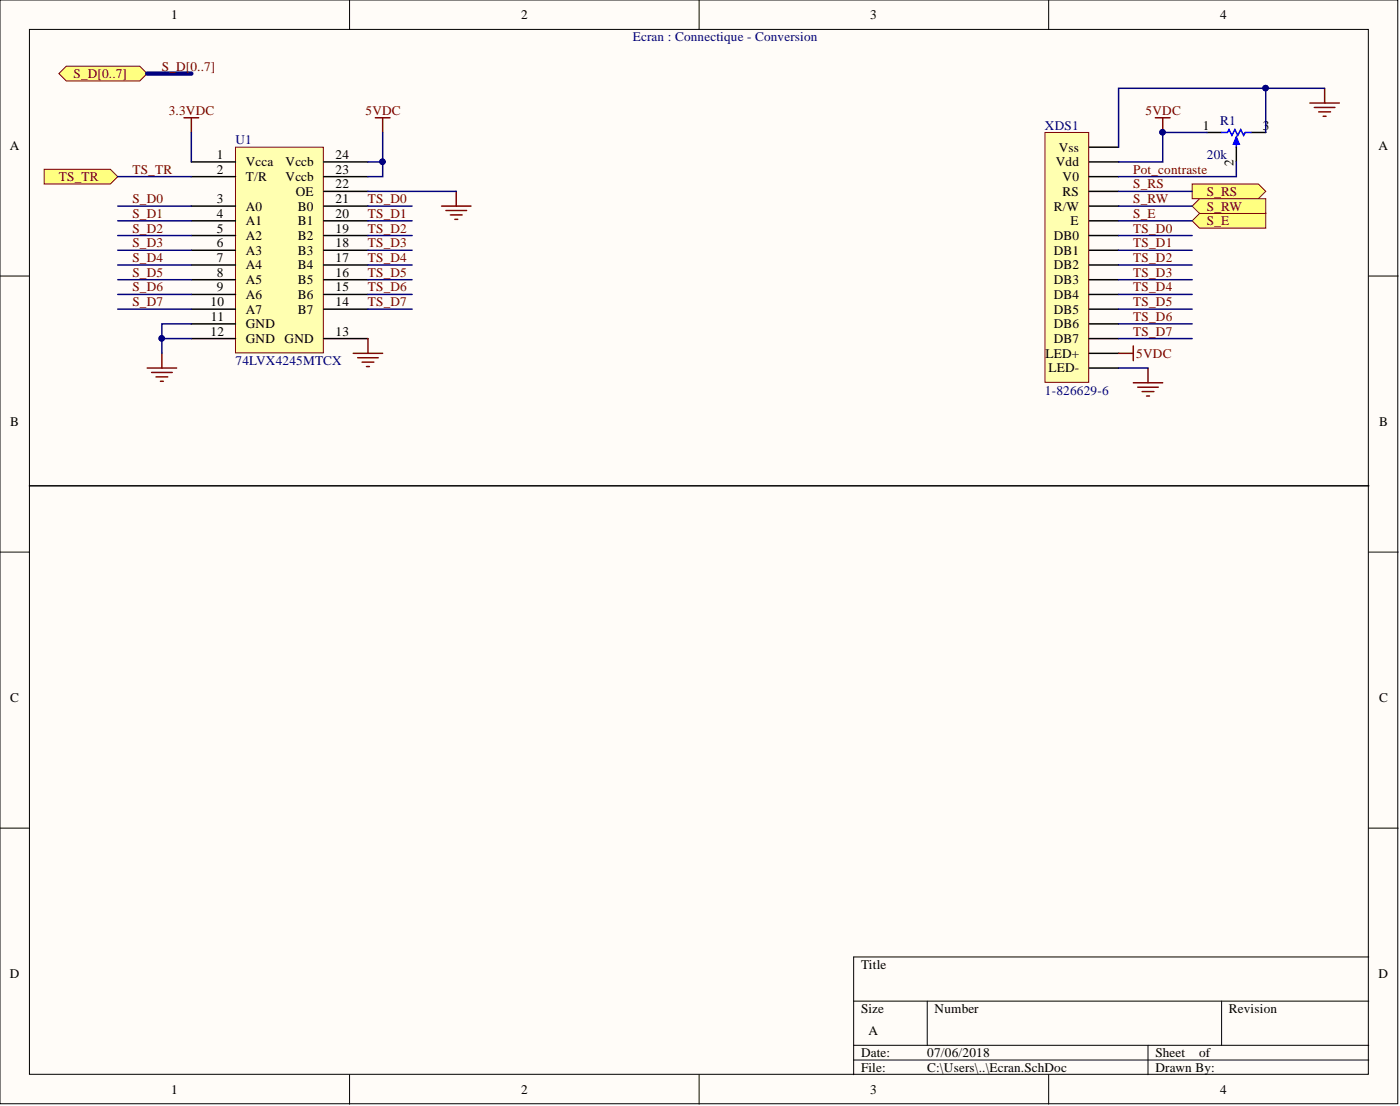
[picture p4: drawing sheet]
<svg xmlns="http://www.w3.org/2000/svg" width="241mm" height="190mm" viewBox="0 0 241 190" stroke-linecap="round" stroke-linejoin="round" font-family="sans-serif">
<g fill="#fffcf8" stroke="#000" stroke-width=".17">
<path d="M0 0h240.9v190.1h-240.9z"/>
<path d="M5.1 5.1h230.7v179.9h-230.7z"/>
</g>
<g fill="none" stroke="#000" stroke-width=".17">
<path d="M60.2 0v5.1M120.5 0v5.1M180.7 0v5.1M0 47.5h5.1M235.9 47.5h5.1M0 95.1h5.1M235.9 95.1h5.1M0 142.6h5.1M235.9 142.6h5.1M147.1 172.4h88.8M159.8 172.4v7.6M210.6 172.4v7.6"/>
<path d="M235.9 164.8h-88.8v20.3M60.2 185.1v5.1M120.5 185.1v5.1M147.1 180h88.8M147.1 182.6h88.8M180.7 185.1v5.1M197.9 180v5.1"/>
</g>
<path d="M180.1 22.8h7.5v43.1h-7.5z" fill="#ffffb0" stroke="#800000" stroke-width=".17"/>
<g fill="none" stroke="#000" stroke-width=".25">
<path d="M187.7 25.4h5.1M187.7 27.9h5.1M187.7 30.4h5.1M187.7 33h5.1M187.7 35.5h5.1M187.7 38h5.1M208 22.8h2.6M215.6 22.8h2.6M187.7 40.6h5.1M187.7 43.1h5.1M187.7 45.6h5.1M187.7 48.2h5.1"/>
<path d="M187.7 50.7h5.1M187.7 53.2h5.1M187.7 55.8h5.1M187.7 58.3h5.1M187.7 60.9h5.1M187.7 63.4h5.1"/>
</g>
<g fill="none" stroke="#800000" stroke-width=".25">
<path d="M225.8 17.7h5M226.5 18.5h3.6M227.3 19.3h2M228.3 15.2v2.5M199.1 20.3h2.6M200.4 20.3v2.5M228.1 20h.5M195.3 59.6v2.5M192.8 60.9h2.5M195.3 65.9h5.1M196.1 66.7h3.5M196.9 67.5h2"/>
<path d="M197.6 68.2h.5M197.9 63.4v2.5"/>
</g>
<circle cx="200.4" cy="22.8" r=".47" fill="#000080" stroke="#000080" stroke-width=".17"/>
<path d="M213.1 24.1v1.3" fill="none" stroke="#00f" stroke-width=".25"/>
<path d="M213.1 23.6l.5 1.2h-1z" fill="#00f"/>
<path d="M210.6 22.8h1l.2-.5 .5 1 .5-1 .5 1 .5-1 .6 1 .2-.5h1M213.1 23.6l.5 1.2h-1z" fill="none" stroke="#00f" stroke-width=".25"/>
<path d="M213.1 25.4v2.5M5.1 83.7h230.8" fill="none" stroke="#000" stroke-width=".25"/>
<path d="M40.6 25.4h15.1v35.4h-15.1z" fill="#ffffb0" stroke="#800000" stroke-width=".17"/>
<g fill="none" stroke="#000" stroke-width=".25">
<path d="M33 27.9h7.6M33 30.4h7.6M33 35.5h7.6M33 38h7.6M55.8 27.9h7.6M55.8 30.4h7.6M55.8 35.5h7.6M55.8 38h7.6M55.8 33h7.6M33 40.6h7.6M33 43.1h7.6M33 45.6h7.6"/>
<path d="M33 48.2h7.6M33 50.7h7.6M33 53.2h7.6M33 55.8h7.6M33 58.3h7.6M55.8 40.6h7.6M55.8 43.1h7.6M55.8 45.6h7.6M55.8 48.2h7.6M55.8 50.7h7.6M55.8 53.2h7.6M55.8 58.3h7.6"/>
</g>
<g fill="none" stroke="#800000" stroke-width=".25">
<path d="M31.7 20.3h2.5M33 20.3v2.5M64.7 20.3h2.5M66 20.3v2.5M76.1 35.5h5.1M76.9 36.3h3.5M77.6 37h2.1M78.4 37.8h.5M78.6 33v2.5M63.4 58.3v2.6M25.4 63.4h5M26.1 64.2h3.6"/>
<path d="M26.9 64.9h2M27.7 65.7h.5M27.9 60.9v2.5M60.9 60.9h5.1M61.6 61.6h3.6M62.4 62.4h2M63.2 63.1h.5"/>
</g>
<g fill="#ffff80" stroke="#800000" stroke-width=".17">
<path d="M10.1 12.7l1.3-1.3h12.7l1.3 1.3-1.3 1.2h-12.7z" fill-rule="evenodd"/>
<path d="M205.5 31.7h11.4l1.3 1.3-1.3 1.2h-11.4z" fill-rule="evenodd"/>
<path d="M205.5 35.5l1.2-1.3h11.5v2.6h-11.5z" fill-rule="evenodd"/>
<path d="M205.5 38l1.2-1.2h11.5v2.5h-11.5z" fill-rule="evenodd"/>
<path d="M7.6 29.2h11.4l1.3 1.2-1.3 1.3h-11.4z" fill-rule="evenodd"/>
</g>
<g fill="none" stroke="#000080" stroke-width=".25">
<path d="M218.2 15.2h10.1M20.3 35.5h12.7M20.3 38h12.7M20.3 30.4h12.7M33 22.8v5.1M63.4 33h15.2M63.4 35.5h7.6M63.4 38h7.6M63.4 27.9h2.6M66 22.8v7.6h-2.6M192.8 33h12.7M192.8 35.5h12.7"/>
<path d="M192.8 38h12.7M208 22.8h-7.6v5.1h-7.6M213.1 27.9v2.5h-20.3M218.2 22.8v-7.6h-25.4v10.2M20.3 40.6h12.7M20.3 43.1h12.7M20.3 45.6h12.7M20.3 48.2h12.7M20.3 50.7h12.7M20.3 53.2h12.7M33 58.3h-5.1v2.6M33 55.8h-5.1v2.5"/>
<path d="M63.4 40.6h7.6M63.4 43.1h7.6M63.4 45.6h7.6M63.4 48.2h7.6M63.4 50.7h7.6M63.4 53.2h7.6M192.8 40.6h12.7M192.8 43.1h12.7M192.8 45.6h12.7M192.8 48.2h12.7M192.8 50.7h12.7M192.8 53.2h12.7"/>
<path d="M192.8 55.8h12.7M192.8 58.3h12.7M192.8 63.4h5.1"/>
</g>
<g fill="#000080" stroke="#000080" stroke-width=".17">
<circle cx="27.9" cy="58.3" r=".47"/>
<circle cx="65.9" cy="27.9" r=".47"/>
<circle cx="218.1" cy="15.2" r=".47"/>
<circle cx="200.4" cy="22.8" r=".47"/>
</g>
<path d="M25.4 12.7h7.6" fill="none" stroke="#000080" stroke-width=".76"/>
<g font-size="2.3">
<text x="29.5" y="3.3">1</text>
<text x="89.8" y="3.3">2</text>
<text x="150" y="3.3">3</text>
<text x="210.3" y="3.3">4</text>
<text x="207.3" y="22.3">1</text>
<text x="217.7" y="22.3">3</text>
<text x="1.7" y="25.8">A</text>
<text x="37.4" y="27.4">1</text>
<text x="37.4" y="29.9">2</text>
<text x="42.4" y="28.7">Vcca</text>
<text x="49.2" y="28.7">Vccb</text>
<text x="57.8" y="29.9">23</text>
<text x="57.8" y="27.4">24</text>
<text x="182" y="28.7">Vdd</text>
<text x="182.5" y="26.1">Vss</text>
<text x="212.6" y="28.6" transform="rotate(-90 212.6 28.6)">2</text>
<text x="237.6" y="25.8">A</text>
<text x="37.4" y="35">3</text>
<text x="42.4" y="31.2">T/R</text>
<text x="49.2" y="31.2">Vccb</text>
<text x="51" y="33.7">OE</text>
<text x="57.8" y="35">21</text>
<text x="57.8" y="32.5">22</text>
<text x="183.2" y="31.2">V0</text>
<text x="183.2" y="33.7">RS</text>
<text x="37.4" y="37.5">4</text>
<text x="37.4" y="40.1">5</text>
<text x="42.4" y="36.3">A0</text>
<text x="42.4" y="38.8">A1</text>
<text x="42.4" y="41.3">A2</text>
<text x="51.3" y="41.3">B2</text>
<text x="51.3" y="38.8">B1</text>
<text x="51.3" y="36.3">B0</text>
<text x="57.8" y="40.1">19</text>
<text x="57.8" y="37.5">20</text>
<text x="181.6" y="36.3">R/W</text>
<text x="181.6" y="41.3">DB0</text>
<text x="184.5" y="38.8">E</text>
<text x="37.4" y="42.6">6</text>
<text x="37.4" y="45.1">7</text>
<text x="37.4" y="47.7">8</text>
<text x="42.4" y="43.9">A3</text>
<text x="42.4" y="46.4">A4</text>
<text x="51.3" y="46.4">B4</text>
<text x="51.3" y="43.9">B3</text>
<text x="57.8" y="47.7">16</text>
<text x="57.8" y="45.1">17</text>
<text x="57.8" y="42.6">18</text>
<text x="181.6" y="43.9">DB1</text>
<text x="181.6" y="46.4">DB2</text>
<text x="36.3" y="52.7">10</text>
<text x="37.4" y="50.2">9</text>
<text x="42.4" y="48.9">A5</text>
<text x="42.4" y="51.5">A6</text>
<text x="51.3" y="51.5">B6</text>
<text x="51.3" y="48.9">B5</text>
<text x="57.8" y="52.7">14</text>
<text x="57.8" y="50.2">15</text>
<text x="181.6" y="48.9">DB3</text>
<text x="181.6" y="51.5">DB4</text>
<text x="36.3" y="57.8">12</text>
<text x="36.4" y="55.3">11</text>
<text x="42.4" y="54">A7</text>
<text x="42.4" y="56.5">GND</text>
<text x="42.4" y="59.1">GND</text>
<text x="49" y="59.1">GND</text>
<text x="51.3" y="54">B7</text>
<text x="57.8" y="57.8">13</text>
<text x="181.6" y="54">DB5</text>
<text x="181.6" y="56.5">DB6</text>
<text x="181.6" y="59.1">DB7</text>
<text x="180.2" y="61.6">LED+</text>
<text x="180.7" y="64.2">LED-</text>
<text x="1.8" y="73.4">B</text>
<text x="237.7" y="73.4">B</text>
<text x="1.8" y="120.9">C</text>
<text x="237.7" y="120.9">C</text>
<text x="148.4" y="166.9">Title</text>
<text x="1.7" y="168.5">D</text>
<text x="237.6" y="168.5">D</text>
<text x="148.4" y="174.5">Size</text>
<text x="149.7" y="178.3">A</text>
<text x="161.1" y="174.5">Number</text>
<text x="211.8" y="174.5">Revision</text>
<text x="148.4" y="182.1">Date:</text>
<text x="148.4" y="184.6">File:</text>
<text x="159.8" y="182.1">07/06/2018</text>
<text x="159.8" y="184.6">C:\Users\..\Ecran.SchDoc</text>
<text x="199.1" y="182.1">Sheet</text>
<text x="199.1" y="184.6">Drawn By:</text>
<text x="206.7" y="182.1">of</text>
<text x="29.5" y="188.4">1</text>
<text x="89.8" y="188.4">2</text>
<text x="150" y="188.4">3</text>
<text x="210.3" y="188.4">4</text>
</g>
<g font-size="2.3" fill="#000080">
<text x="109.1" y="7.1">Ecran : Connectique - Conversion</text>
<text x="180.1" y="22.3">XDS1</text>
<text x="210.3" y="21.6">R1</text>
<text x="40.6" y="24.8">U1</text>
<text x="208" y="27.4">20k</text>
<text x="40.6" y="62.9">74LVX4245MTCX</text>
<text x="180.1" y="68">1-826629-6</text>
</g>
<g font-size="2.3" fill="#800000">
<text x="12.7" y="13.4">S_D[0..7]</text>
<text x="27.9" y="12.2">S_D[0..7]</text>
<text x="29.1" y="19.8">3.3VDC</text>
<text x="63" y="19.8">5VDC</text>
<text x="197.4" y="19.8">5VDC</text>
<text x="22.8" y="29.9">TS_TR</text>
<text x="195.3" y="29.9">Pot_contraste</text>
<text x="10.1" y="31.2">TS_TR</text>
<text x="22.8" y="35">S_D0</text>
<text x="63.4" y="35">TS_D0</text>
<text x="195.3" y="32.5">S_RS</text>
<text x="195.3" y="35">S_RW</text>
<text x="208" y="33.7">S_RS</text>
<text x="22.8" y="37.5">S_D1</text>
<text x="22.8" y="40.1">S_D2</text>
<text x="63.4" y="37.5">TS_D1</text>
<text x="63.4" y="40.1">TS_D2</text>
<text x="195.3" y="40.1">TS_D0</text>
<text x="195.3" y="37.5">S_E</text>
<text x="208" y="36.3">S_RW</text>
<text x="208" y="38.8">S_E</text>
<text x="22.8" y="42.6">S_D3</text>
<text x="22.8" y="45.1">S_D4</text>
<text x="22.8" y="47.7">S_D5</text>
<text x="63.4" y="42.6">TS_D3</text>
<text x="63.4" y="45.1">TS_D4</text>
<text x="63.4" y="47.7">TS_D5</text>
<text x="195.3" y="42.6">TS_D1</text>
<text x="195.3" y="45.1">TS_D2</text>
<text x="195.3" y="47.7">TS_D3</text>
<text x="22.8" y="50.2">S_D6</text>
<text x="22.8" y="52.7">S_D7</text>
<text x="63.4" y="50.2">TS_D6</text>
<text x="63.4" y="52.7">TS_D7</text>
<text x="195.3" y="50.2">TS_D4</text>
<text x="195.3" y="52.7">TS_D5</text>
<text x="195.3" y="55.3">TS_D6</text>
<text x="195.3" y="57.8">TS_D7</text>
<text x="195.8" y="61.6">5VDC</text>
</g>
</svg>
